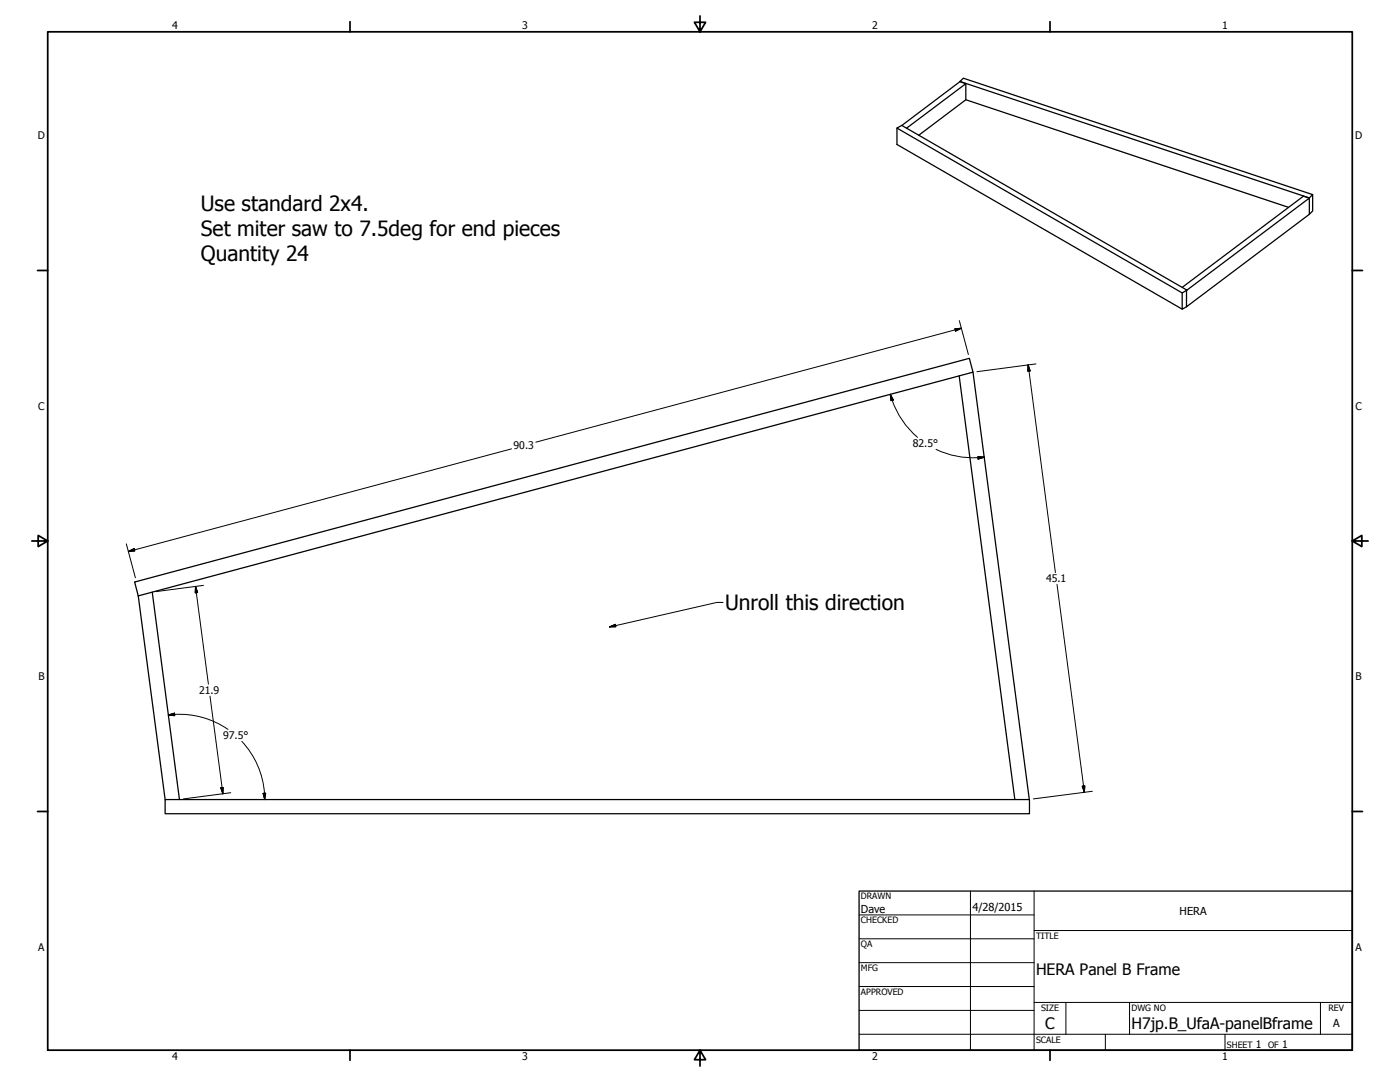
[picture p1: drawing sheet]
<svg xmlns="http://www.w3.org/2000/svg" width="559mm" height="432mm" viewBox="0 0 559 432" stroke-linecap="round" stroke-linejoin="round" font-family="sans-serif">
<!-- layer: Visible (ANSI) -->
<g fill="none" stroke="#000" stroke-width=".51">
<path d="M383.2 32.5l1.4-1.3 139.3 46.5-1.3 1.3zM383.2 32.5v.1M385.5 33.4v6.4l-18.8 14.2M385.5 39.8l128.8 42.9M358 51.1v6.6l113.9 65.7M359.9 50.1l23.3-17.5 2.3 .8-23.7 17.8M522.6 79.1v6.4l-49 36.9 .1-6.6 48.9-36.7-2.3-.8-48.4 36.4M522.6 79v.1M523.9 77.7v6.5l-1.3 1.3M471.9 116.9v6.5l1.7-1M473.7 115.8l-113.8-65.8-1.9 1.1 113.9 65.8 1.7-1M382.8 150l22.3 169.1"/>
<path d="M388.4 148.5l22.4 170.6 .1 5.6h-345v-5.6h344.9M53.7 232.2l333.2-89.2 1.5 5.5-333.2 89.3zM55.2 237.8l10.7 81.3M60.8 236.3l10.8 82.8"/>
</g>
<!-- layer: Border (ANSI) -->
<g fill="none" stroke="#000" stroke-width=".7">
<path d="M19 12.7h520.8v406.4h-520.8zM139.7 8.6v4.1M279.4 6.3v6.4l-2.2-3.8h4.4l-2.2 3.8M419.1 8.6v4.1M15 107.9h4M539.8 107.9h4M12.7 215.9h6.3l-3.8-2.2v4.4l3.8-2.2M539.8 215.9l3.8 2.2v-4.4l-3.8 2.2h6.3M15 323.8h4M539.8 323.8h4M139.7 419.1v4.1M279.4 419.1l2.2 3.8h-4.4l2.2-3.8v6.3"/>
<path d="M419.1 419.1v4.1"/>
</g>
<!-- layer: Title (ANSI) -->
<g fill="none" stroke="#000" stroke-width=".4">
<path d="M387.3 355.6v63.5M412.7 355.6v63.5M342.9 365.1h69.8M342.9 374.6h69.8M412.7 371.3h127.1M342.9 384.2h69.8M342.9 393.7h69.8M342.9 412.7h196.9M342.9 403.2h69.8M412.7 400h127.1M425.4 400v12.7M441.2 412.7v6.4"/>
<path d="M450.8 400v12.7M488.9 412.7v6.4M527 400v12.7"/>
</g>
<path d="M342.9 355.6h196.9v63.5h-196.9z" fill="none" stroke="#000" stroke-width=".51"/>
<!-- layer: Dimension (ANSI) -->
<g fill="none" stroke="#000" stroke-width=".4">
<path d="M381.1 131.2l2.6-.2-2.3 1.1zM382.9 128l3.6 13.5M383.7 131l-169.8 45.5M355.3 157.4l1.3 2.2-1 .3zM355.3 157.4l.7 2.4M356.1 159.7a34.2 34.2 0 0 0 10.1 14.8M410.3 145.6l.9 2.4-1 .1zM410.3 145.6l11 82.9M413.5 145.2l-23.5 3.1M204.2 179.1l-153 41M373.6 179.3a34.2 34.2 0 0 0 16.8 3.3M390.3 182.2l2.6 .2-2.5 .8z"/>
<path d="M392.9 182.4l-2.5 .3M50.4 217l3.6 13.6M51.2 220.1l2.3-1.2 .3 1zM78 234.1l.9 2.4-1 .1zM78 234.1l5.2 38.9M81.2 233.6l-18.9 2.5M421.9 233.2l10.9 83M83.8 277.8l5.2 39M67.2 285.4l2.5-.8v1zM67.2 285.4a33.9 33.9 0 0 1 23.8 5.7M96.5 295.9a34 34 0 0 1 9.2 23.2M88.1 314.4l1-.1-.1 2.5z"/>
<path d="M92.1 316.4l-18.9 2.4M105 316.6l1-.1-.3 2.6zM432 313.8l1-.2-.2 2.6zM436 315.8l-23.6 3"/>
</g>
<g fill="#000" stroke="#000" stroke-width=".4">
<path d="M381.4 132.1l2.3-1.1zM381.1 131.2l2.6-.2-2.3 1.1zM355.3 157.4l1.3 2.2zM355.3 157.4l1.3 2.2-1 .3zM410.3 145.6l.9 2.4zM410.3 145.6l.9 2.4-1 .1zM390.4 183.2l2.5-.8zM390.3 182.2l2.6 .2-2.5 .8zM51.2 220.1l2.3-1.2zM51.2 220.1l2.3-1.2 .3 1zM78 234.1l.9 2.4zM78 234.1l.9 2.4-1 .1z"/>
<path d="M67.2 285.4l2.5-.8zM67.2 285.4l2.5-.8v1zM88.1 314.4l.9 2.4zM88.1 314.4l1-.1-.1 2.5zM105 316.6l.7 2.5zM105 316.6l1-.1-.3 2.6zM432 313.8l.8 2.4zM432 313.8l1-.2-.2 2.6z"/>
</g>
<!-- layer: Symbol (ANSI) -->
<path d="M243.3 250.2l2.3-1 .2 .9zM288.6 240.4h-2.5l-42.8 9.8" fill="none" stroke="#000" stroke-width=".4"/>
<path d="M243.3 250.2l2.3-1zM243.3 250.2l2.3-1 .2 .9z" fill="#000" stroke="#000" stroke-width=".4"/>
<g font-size="8.4">
<text x="80.2" y="84.2">Use standard 2x4.</text>
<text x="80.2" y="94.2">Set miter saw to 7.5deg for end pieces</text>
<text x="80.2" y="104.3">Quantity 24</text>
<text x="289.4" y="243.5">Unroll this direction</text>
</g>
<g font-size="6.3">
<text x="413.5" y="389.1">HERA Panel B Frame</text>
<text x="417.2" y="410.6">C</text>
<text x="451.6" y="410.7">H7jp.B_UfaA-panelBframe</text>
</g>
<g font-size="4.4">
<text x="343.7" y="364.3">Dave</text>
<text x="388.1" y="363.7">4/28/2015</text>
<text x="470.9" y="365.1">HERA</text>
<text x="532.1" y="409.9">A</text>
</g>
<g font-size="4.2">
<text x="68.7" y="11.7">4</text>
<text x="208.4" y="11.7">3</text>
<text x="348.1" y="11.7">2</text>
<text x="487.8" y="11.7">1</text>
<text x="15.1" y="55.5">D</text>
<text x="540.9" y="55.5">D</text>
<text x="15.2" y="163.4">C</text>
<text x="541" y="163.4">C</text>
<text x="205" y="179.3">90.3</text>
<text x="364.3" y="178.5">82.5°</text>
<text x="417.5" y="232.4">45.1</text>
<text x="15.3" y="271.4">B</text>
<text x="541.1" y="271.4">B</text>
<text x="79.4" y="276.9">21.9</text>
<text x="89" y="295">97.5°</text>
<text x="15.2" y="379.3">A</text>
<text x="541" y="379.3">A</text>
<text x="501.3" y="418.3">1</text>
<text x="511.8" y="418.3">1</text>
<text x="68.7" y="423.2">4</text>
<text x="208.4" y="423.2">3</text>
<text x="348.1" y="423.2">2</text>
<text x="487.8" y="423.2">1</text>
</g>
<g font-size="3.5">
<text x="343.7" y="358.9">DRAWN</text>
<text x="343.7" y="368.5">CHECKED</text>
<text x="413.5" y="374.6">TITLE</text>
<text x="343.7" y="378">QA</text>
<text x="343.7" y="387.5">MFG</text>
<text x="343.7" y="397.1">APPROVED</text>
<text x="415.5" y="403.4">SIZE</text>
<text x="451.6" y="403.4">DWG NO</text>
<text x="530.3" y="403.4">REV</text>
<text x="413.5" y="416.1">SCALE</text>
<text x="489.7" y="418.3">SHEET</text>
<text x="506.2" y="418.3">OF</text>
</g>
</svg>
